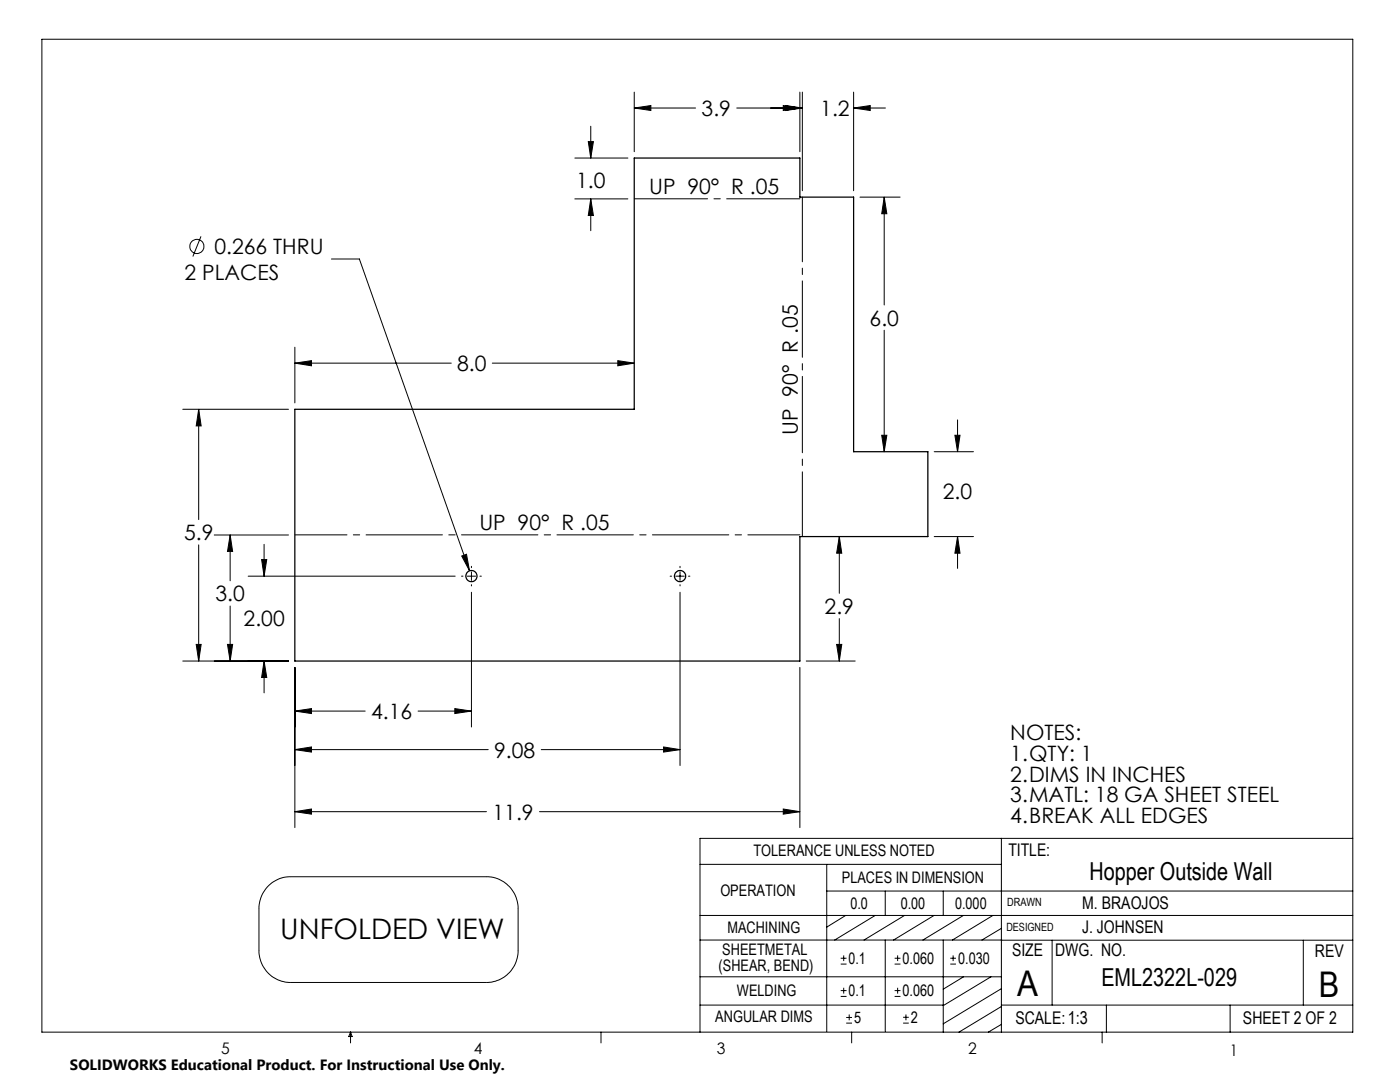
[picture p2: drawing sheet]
<svg xmlns="http://www.w3.org/2000/svg" width="279mm" height="216mm" viewBox="0 0 279 216" stroke-linecap="round" stroke-linejoin="round" font-family="sans-serif">
<g fill="none" stroke="#000" stroke-width=".2">
<path d="M8.4 7.8h261.6v198.2h-261.6zM126.6 18.4v11.9M159.6 18.4v11.9M160.1 18.4v19.7M170.4 18.4v19.7M114.7 39.7h10.6M114.7 31.5h10.6M117.4 28.3h1l-.5 3.2zM117.9 39.7l.5 3.3h-1zM117.9 25.2v6.3M117.9 39.7v6.3M126.6 21.6l3.3-.5v.9z"/>
<path d="M126.6 21.6h12.2M147 21.6h13.1M156.3 21.1l3.3 .5-3.3 .4zM156.8 21.1l3.3 .5-3.3 .4zM170.4 21.6l3.3-.5v.9zM170.4 21.6h6.3M171.6 39.3h8M176.5 39.3l.5 3.4h-1zM176.5 39.3v21.6M40.1 47.2l-1.6 4M66.1 51.7h5.6l22 62.2M58.8 72.5l3.4-.5v1z"/>
<path d="M58.8 69.3v11.1M58.8 72.5h31.3M98.2 72.5h28.4M123.3 72l3.3 .5-3.3 .5zM176.5 65.9v24.2M36.5 81.7h21.1M39.7 81.7l.4 3.3h-.9zM39.7 81.7v22M176 86.9h1l-.5 3.2zM186.4 90.1h7.9M190.6 86.9h1l-.5 3.2zM191.1 83.8v6.3"/>
<path d="M39.7 108.7v23.2M42.8 106.8h14.8M45.9 106.8l.5 3.2h-1zM45.9 106.8v9.1M49.5 115h41.3M52.2 111.7h1l-.5 3.3zM52.7 108.6v6.4M92.1 115h.3M92.1 110.9l1-.3 .6 3.3zM93.2 115h1.7M94.1 118.2v26.9M94.1 113v.3"/>
<path d="M94.1 114.1v1.7M94.1 116.7v.2M95.8 115h.3M133.7 115h.3M134.9 115h1.7M135.7 118.2v34.6M135.7 113v.3M135.7 114.1v1.7M135.7 116.7v.2M137.4 115h.3M167.5 107.1l.5 3.3h-1zM167.5 107.1v11.3"/>
<path d="M186.4 107.1h7.9M191.1 107.1l.5 3.3h-1zM191.1 107.1v6.3M36.5 131.9h21.1M39.2 128.6h.9l-.4 3.3zM45.4 128.6h1l-.5 3.3zM45.9 120.9v11M52.7 131.9l.5 3.3h-1zM52.7 131.9v6.4M58.8 133.2v31.9M159.6 133.2v31.9M160.9 131.9h9.8"/>
<path d="M167 128.6h1l-.5 3.3zM167.5 123.4v8.5M58.8 141.9l3.4-.5v1zM58.8 149.6l3.4-.6v1.1zM58.8 141.9h14.1M58.8 149.6h38.6M83.4 141.9h10.7M90.8 141.4l3.3 .5-3.3 .5zM108 149.6h27.7M132.4 149l3.3 .6-3.3 .5zM53.7 176.7a6.2 6.2 0 0 1 4.3-1.8h39a6.4 6.4 0 0 1 6.4 6.4v8.4a6.3 6.3 0 0 1-6.4 6.3h-39a6.3 6.3 0 0 1-6.3-6.3v-8.4a6.4 6.4 0 0 1 2-4.6zM58.8 162l3.4-.6v1.1z"/>
<path d="M58.8 162h38.3M107.7 162h51.9M139.7 172.5h60.1M156.3 161.4l3.3 .6-3.3 .5zM165 177.8h105M165 172.5v33.3M176.7 177.8v4.9M188.2 177.8v4.9M199.8 167.3v38.7M270 167.3h-130.3v38.7M139.7 182.7h130.3M139.7 187.6h60.2"/>
<path d="M139.7 194.9h60.1M167.8 198.8h1.1M167.8 197.7h1.1M167.8 192.4h1.1M167.8 191.2h1.1M168.4 190.6v1.2M168.4 197.1v1.2M168.8 182.7l-3.8 2.3M174.7 182.7l-8.1 4.9M176.7 187.6v18.2M178.5 198.8h1.2M178.5 197.7h1.2"/>
<path d="M178.5 192.4h1.2M178.5 191.2h1.2M179.1 190.6v1.2M179.1 197.1v1.2M180.5 182.7l-8.1 4.9M186.4 182.7l-8.1 4.9M188.2 187.6v18.4M189.7 192.4h1.1M189.7 191.2h1.1M190.2 190.6v1.2M192.3 182.7l-8.1 4.9M192.3 194.9l-4.1 2.5"/>
<path d="M197.8 194.9l-9.6 5.8M198.2 182.7l-8.1 4.9M199.8 187.6h70.2M199.8 197.3l-11.6 7M199.8 185.2l-3.8 2.4M210 187.6v13M260.1 187.6v13M70 206v2.1M70 206l.3 .8h-.7zM119.9 206v2.1M139.7 200.6h48.5M168.9 204.2h1.1"/>
<path d="M168.9 203h1.1M169.5 202.4v1.2M170 206v2.1M180.2 204.2h1.2M180.2 203h1.2M180.8 202.4v1.2M199.8 200.6h70.2M199.8 200.8l-8.4 5.2M199.8 204.4l-2.6 1.6M220 206v2.1M220.8 200.6v5.4M245.5 200.6v5.4"/>
<circle cx="39.3" cy="49.2" r="1.41"/>
</g>
<path d="M160.1 107.1v-67.8" fill="none" stroke="#000" stroke-width=".2" stroke-dasharray="15.2 1.3 1.3 1.3" stroke-dashoffset="2.3"/>
<path d="M58.9 106.7h100.7" fill="none" stroke="#000" stroke-width=".2" stroke-dasharray="15.2 1.3 1.3 1.3" stroke-dashoffset="4.9"/>
<path d="M159.6 39.7h-33" fill="none" stroke="#000" stroke-width=".2" stroke-dasharray="15.2 1.3 1.3 1.3" stroke-dashoffset=".6"/>
<path d="M156.3 161.4l3.3 .6-3.3 .5zM58.8 162l3.4-.6v1.1zM39.7 81.7l.4 3.3h-.9zM39.2 128.6h.9l-.4 3.3zM123.3 72l3.3 .5-3.3 .5zM58.8 72.5l3.4-.5v1zM126.6 21.6l3.3-.5v.9zM156.3 21.1l3.3 .5-3.3 .4zM176.5 39.3l.5 3.4h-1zM176 86.9h1l-.5 3.2zM190.6 86.9h1l-.5 3.2zM191.1 107.1l.5 3.3h-1zM167.5 107.1l.5 3.3h-1zM167 128.6h1l-.5 3.3zM45.4 128.6h1l-.5 3.3zM45.9 106.8l.5 3.2h-1zM156.8 21.1l3.3 .5-3.3 .4zM170.4 21.6l3.3-.5v.9zM117.9 39.7l.5 3.3h-1zM117.4 28.3h1l-.5 3.2zM92.1 110.9l1.6 3-.6-3.3zM58.8 141.9l3.4-.5v1zM90.8 141.4l3.3 .5-3.3 .5zM58.8 149.6l3.4-.6v1.1zM132.4 149l3.3 .6-3.3 .5zM52.7 131.9l.5 3.3h-1zM52.2 111.7h1l-.5 3.3z" fill="#000"/>
<g fill="none" stroke="#000" stroke-width=".25">
<path d="M58.8 81.7h67.8v-50.2h33v7.8h10.8v50.8h14.8v17h-25.6v24.8h-100.8z"/>
<circle cx="94.1" cy="115" r="1.12"/>
<circle cx="135.7" cy="115" r="1.12"/>
</g>
<g font-size="7.1">
<text x="203" y="198.7">A</text>
<text x="263.2" y="198.9">B</text>
</g>
<text font-size="5.6" x="55.9" y="187.3">UNFOLDED VIEW</text>
<g font-size="4.9">
<text x="217.4" y="175.7">Hopper Outside Wall</text>
<text x="219.8" y="196.7">EML2322L-029</text>
</g>
<g font-size="4.2">
<text x="140" y="23.1">3.9</text>
<text x="163.7" y="23.1">1.2</text>
<text x="115" y="37.5">1.0</text>
<text x="129.5" y="38.8">UP 90° R .05</text>
<text x="42.8" y="50.7">0.266 THRU</text>
<text x="36.8" y="55.8">2 PLACES</text>
<text x="173.6" y="65">6.0</text>
<text x="91.2" y="74.1">8.0</text>
<text x="159.2" y="86.8" transform="rotate(-90 159.2 86.8)">UP 90° R .05</text>
<text x="188.2" y="99.5">2.0</text>
<text x="36.7" y="107.8">5.9</text>
<text x="95.7" y="105.8">UP 90° R .05</text>
<text x="43" y="120">3.0</text>
<text x="48.6" y="124.8">2.00</text>
<text x="164.6" y="122.5">2.9</text>
<text x="74.1" y="143.5">4.16</text>
<text x="201.6" y="147.6">NOTES:</text>
<text x="98.6" y="151.2">9.08</text>
<text x="201.6" y="151.8">1.QTY: 1</text>
<text x="201.6" y="156">2.DIMS IN INCHES</text>
<text x="201.6" y="160.1">3.MATL: 18 GA SHEET STEEL</text>
<text x="98.3" y="163.5">11.9</text>
<text x="201.6" y="164.3">4.BREAK ALL EDGES</text>
</g>
<g font-size="3.5">
<text x="201.2" y="170.7">TITLE:</text>
<text x="216" y="181.4">M. BRAOJOS</text>
<text x="202" y="190.8">SIZE</text>
<text x="210.6" y="190.8">DWG. NO.</text>
<text x="216" y="186.2">J. JOHNSEN</text>
<text x="262.4" y="190.9">REV</text>
<text x="202.7" y="204.4">SCALE:1:3</text>
<text x="248.1" y="204.4">SHEET 2 OF 2</text>
</g>
<g font-size="3.2">
<text x="150.4" y="170.8">TOLERANCE UNLESS NOTED</text>
<text x="143.8" y="178.9">OPERATION</text>
<text x="168" y="176.2">PLACES IN DIMENSION</text>
<text x="169.7" y="181.4">0.0</text>
<text x="179.8" y="181.4">0.00</text>
<text x="190.6" y="181.4">0.000</text>
<text x="144.1" y="190.5">SHEETMETAL</text>
<text x="145.2" y="186.2">MACHINING</text>
<text x="143.4" y="193.7">(SHEAR, BEND)</text>
<text x="169.4" y="192.3">0.1</text>
<text x="180.1" y="192.3">0.060</text>
<text x="191.2" y="192.3">0.030</text>
<text x="147.1" y="198.7">WELDING</text>
<text x="169.4" y="198.7">0.1</text>
<text x="180.1" y="198.7">0.060</text>
<text x="142.8" y="204">ANGULAR DIMS</text>
<text x="170.5" y="204.1">5</text>
<text x="181.8" y="204.1">2</text>
<text x="44.2" y="210.4">5</text>
<text x="94.6" y="210.3">4</text>
<text x="143.1" y="210.4">3</text>
<text x="193.2" y="210.3">2</text>
<text x="245.4" y="210.6">1</text>
</g>
<text font-size="3" x="14" y="213.5">SOLIDWORKS Educational Product. For Instructional Use Only.</text>
<g font-size="2.3">
<text x="200.8" y="185.7">DESIGNED</text>
<text x="201" y="180.9">DRAWN</text>
</g>
</svg>
